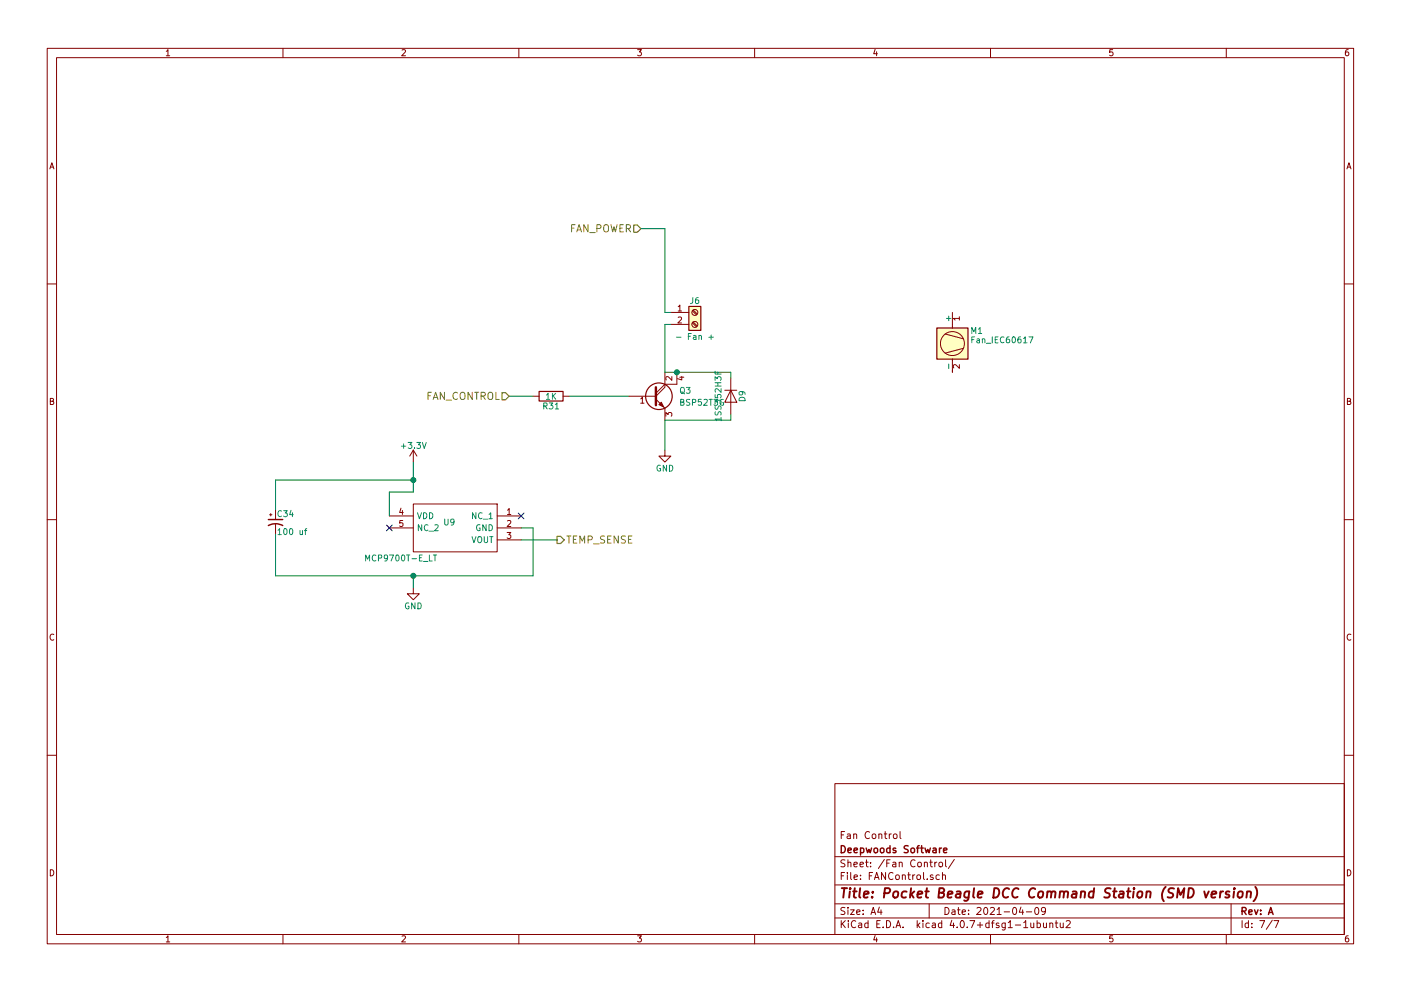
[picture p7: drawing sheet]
EESchema Schematic File Version 2
LIBS:power
LIBS:device
LIBS:transistors
LIBS:conn
LIBS:linear
LIBS:regul
LIBS:74xx
LIBS:cmos4000
LIBS:adc-dac
LIBS:memory
LIBS:xilinx
LIBS:microcontrollers
LIBS:dsp
LIBS:microchip
LIBS:analog_switches
LIBS:motorola
LIBS:texas
LIBS:intel
LIBS:audio
LIBS:interface
LIBS:digital-audio
LIBS:philips
LIBS:display
LIBS:cypress
LIBS:siliconi
LIBS:opto
LIBS:atmel
LIBS:contrib
LIBS:valves
LIBS:pocketbeagle
LIBS:DRV8873HPWPR
LIBS:DRV8801PWP
LIBS:74ahc1g08
LIBS:mcp9701at
LIBS:INA2180A1IDGKR
LIBS:lm2574n-5
LIBS:mechanical
LIBS:references
LIBS:motors
LIBS:graphic_symbols
LIBS:motor_drivers
LIBS:irf7351pbf
LIBS:MCP9700T-E_LT
LIBS:USBLC6-2SC6
LIBS:PocketBeagleCommandStation_SMD-cache
EELAYER 25 0
EELAYER END
$Descr A4 11693 8268
encoding utf-8
Sheet 7 7
Title "Pocket Beagle DCC Command Station (SMD version)"
Date "2021-04-09"
Rev "A"
Comp "Deepwoods Software"
Comment1 "Fan Control"
Comment2 ""
Comment3 ""
Comment4 ""
$EndDescr
$Comp
L Screw_Terminal_01x02 J6
U 1 1
P 5800 2600
F 0 "J6" H 5800 2700 50  0000 C CNN
F 1 "- Fan +" H 5800 2400 50  0000 C CNN
F 2 "Connectors_Terminal_Blocks:TerminalBlock_Pheonix_MPT-2.54mm_2pol" H 5800 2600 50  0001 C CNN
F 3 "" H 5800 2600 50  0001 C CNN
F 4 "651-1725656" H 5800 2600 60  0001 C CNN "Mouser Part Number"
	1    5800 2600
	1    0    0    -1  
$EndComp
$Comp
L R R31
U 1 1
P 4600 3300
F 0 "R31" V 4680 3300 50  0000 C CNN
F 1 "1K" V 4600 3300 50  0000 C CNN
F 2 "Resistors_SMD:R_0603" V 4530 3300 50  0001 C CNN
F 3 "" H 4600 3300 50  0001 C CNN
F 4 "279-CRGCQ0603F1K0" V 4600 3300 60  0001 C CNN "Mouser Part Number"
	1    4600 3300
	0    1    1    0   
$EndComp
$Comp
L +3.3V #PWR070
U 1 1
P 3450 3850
F 0 "#PWR070" H 3450 3700 50  0001 C CNN
F 1 "+3.3V" H 3450 3990 50  0000 C CNN
F 2 "" H 3450 3850 50  0001 C CNN
F 3 "" H 3450 3850 50  0001 C CNN
	1    3450 3850
	1    0    0    -1  
$EndComp
$Comp
L GND #PWR071
U 1 1
P 5550 3750
F 0 "#PWR071" H 5550 3500 50  0001 C CNN
F 1 "GND" H 5550 3600 50  0000 C CNN
F 2 "" H 5550 3750 50  0001 C CNN
F 3 "" H 5550 3750 50  0001 C CNN
	1    5550 3750
	1    0    0    -1  
$EndComp
$Comp
L GND #PWR072
U 1 1
P 3450 4900
F 0 "#PWR072" H 3450 4650 50  0001 C CNN
F 1 "GND" H 3450 4750 50  0000 C CNN
F 2 "" H 3450 4900 50  0001 C CNN
F 3 "" H 3450 4900 50  0001 C CNN
	1    3450 4900
	1    0    0    -1  
$EndComp
Text HLabel 5350 1900 0    60   Input ~ 0
FAN_POWER
Text HLabel 4250 3300 0    60   Input ~ 0
FAN_CONTROL
Text HLabel 4650 4500 2    60   Output ~ 0
TEMP_SENSE
$Comp
L Q_NPN_Darlington_BCEC Q3
U 1 1
P 5450 3300
F 0 "Q3" H 5670 3350 50  0000 L CNN
F 1 "BSP52T3G" H 5670 3250 50  0000 L CNN
F 2 "TO_SOT_Packages_SMD:SOT-223" H 5650 3400 50  0001 C CNN
F 3 "" H 5450 3300 50  0001 C CNN
F 4 "863-BSP52T3G" H 5450 3300 60  0001 C CNN "Mouser Part Number"
	1    5450 3300
	1    0    0    -1  
$EndComp
$Comp
L D D9
U 1 1
P 6100 3300
F 0 "D9" H 6100 3400 50  0000 C CNN
F 1 "1SS352H3F" H 6100 3200 50  0000 C CNN
F 2 "Diodes_SMD:D_SOD-323" H 6100 3300 50  0001 C CNN
F 3 "" H 6100 3300 50  0001 C CNN
F 4 "757-1SS352H3F" H 6100 3300 60  0001 C CNN "Mouser Part Number"
	1    6100 3300
	0    1    1    0   
$EndComp
Wire Wire Line
	5550 3500 5550 3750
Wire Wire Line
	5250 3300 4750 3300
Wire Wire Line
	5600 2700 5550 2700
Wire Wire Line
	5550 2700 5550 3100
Wire Wire Line
	5550 1900 5550 2600
Wire Wire Line
	5550 2600 5600 2600
Wire Wire Line
	4250 3300 4450 3300
Wire Wire Line
	5350 1900 5550 1900
Wire Wire Line
	3450 3850 3450 4100
Wire Wire Line
	5550 3100 6100 3100
Wire Wire Line
	6100 3100 6100 3150
Connection ~ 5650 3100
Wire Wire Line
	5550 3500 6100 3500
Wire Wire Line
	6100 3500 6100 3450
$Comp
L Fan_IEC60617 M1
U 1 1
P 7950 2900
F 0 "M1" H 8100 3050 50  0000 L CNN
F 1 "Fan_IEC60617" H 8100 3000 50  0000 L TNN
F 2 "FAN:25mmFanMount" H 8000 2760 50  0001 L CNN
F 3 "" H 7950 2910 50  0001 C CNN
F 4 "490-CFM2510B1100-218" H 7950 2900 60  0001 C CNN "Mouser Part Number"
	1    7950 2900
	1    0    0    -1  
$EndComp
$Comp
L CP1_Small C34
U 1 1
P 2300 4350
F 0 "C34" H 2310 4420 50  0000 L CNN
F 1 "100 uf" H 2310 4270 50  0000 L CNN
F 2 "Capacitors_SMD:C_0603" H 2300 4350 50  0001 C CNN
F 3 "" H 2300 4350 50  0001 C CNN
F 4 "603-CC603KPX7R9BB104" H 2300 4350 60  0001 C CNN "Mouser Part Number"
	1    2300 4350
	1    0    0    -1  
$EndComp
Wire Wire Line
	2300 4250 2300 4000
Wire Wire Line
	2300 4000 3450 4000
Connection ~ 3450 4000
Wire Wire Line
	2300 4450 2300 4800
Wire Wire Line
	2300 4800 4450 4800
Connection ~ 3450 4800
$Comp
L MCP9700T-E_LT U9
U 1 1
P 4350 4300
F 0 "U9" H 4900 4250 50  0000 L CNN
F 1 "MCP9700T-E_LT" H 5050 3950 50  0000 L CNN
F 2 "SOT65P210X110-5N:SOT65P210X110-5N" H 5300 4400 50  0001 L CNN
F 3 "" H 5300 4300 50  0001 L CNN
F 4 "Temperature sensor, -40 to +125 degC Microchip MCP9700T-E/LT Temperature Sensor 5-Pin SC-70, -40 ??? +125 degC" H 5300 4200 50  0001 L CNN "Description"
F 5 "1.1" H 5300 4100 50  0001 L CNN "Height"
F 6 "579-MCP9700T-E/LT" H 5300 4000 50  0001 L CNN "Mouser Part Number"
F 7 "https://www.mouser.co.uk/ProductDetail/Microchip-Technology/MCP9700T-E-LT?qs=RnzODY3cU8tW7jSxAPzBuw%3D%3D" H 5300 3900 50  0001 L CNN "Mouser Price/Stock"
F 8 "Microchip" H 5300 3800 50  0001 L CNN "Manufacturer_Name"
F 9 "MCP9700T-E/LT" H 5300 3700 50  0001 L CNN "Manufacturer_Part_Number"
	1    4350 4300
	-1   0    0    -1  
$EndComp
Wire Wire Line
	3450 4100 3250 4100
Wire Wire Line
	3250 4100 3250 4300
Wire Wire Line
	3450 4900 3450 4800
Wire Wire Line
	4350 4400 4450 4400
Wire Wire Line
	4450 4400 4450 4800
NoConn ~ 4350 4300
NoConn ~ 3250 4400
Wire Wire Line
	4650 4500 4350 4500
$EndSCHEMATC
